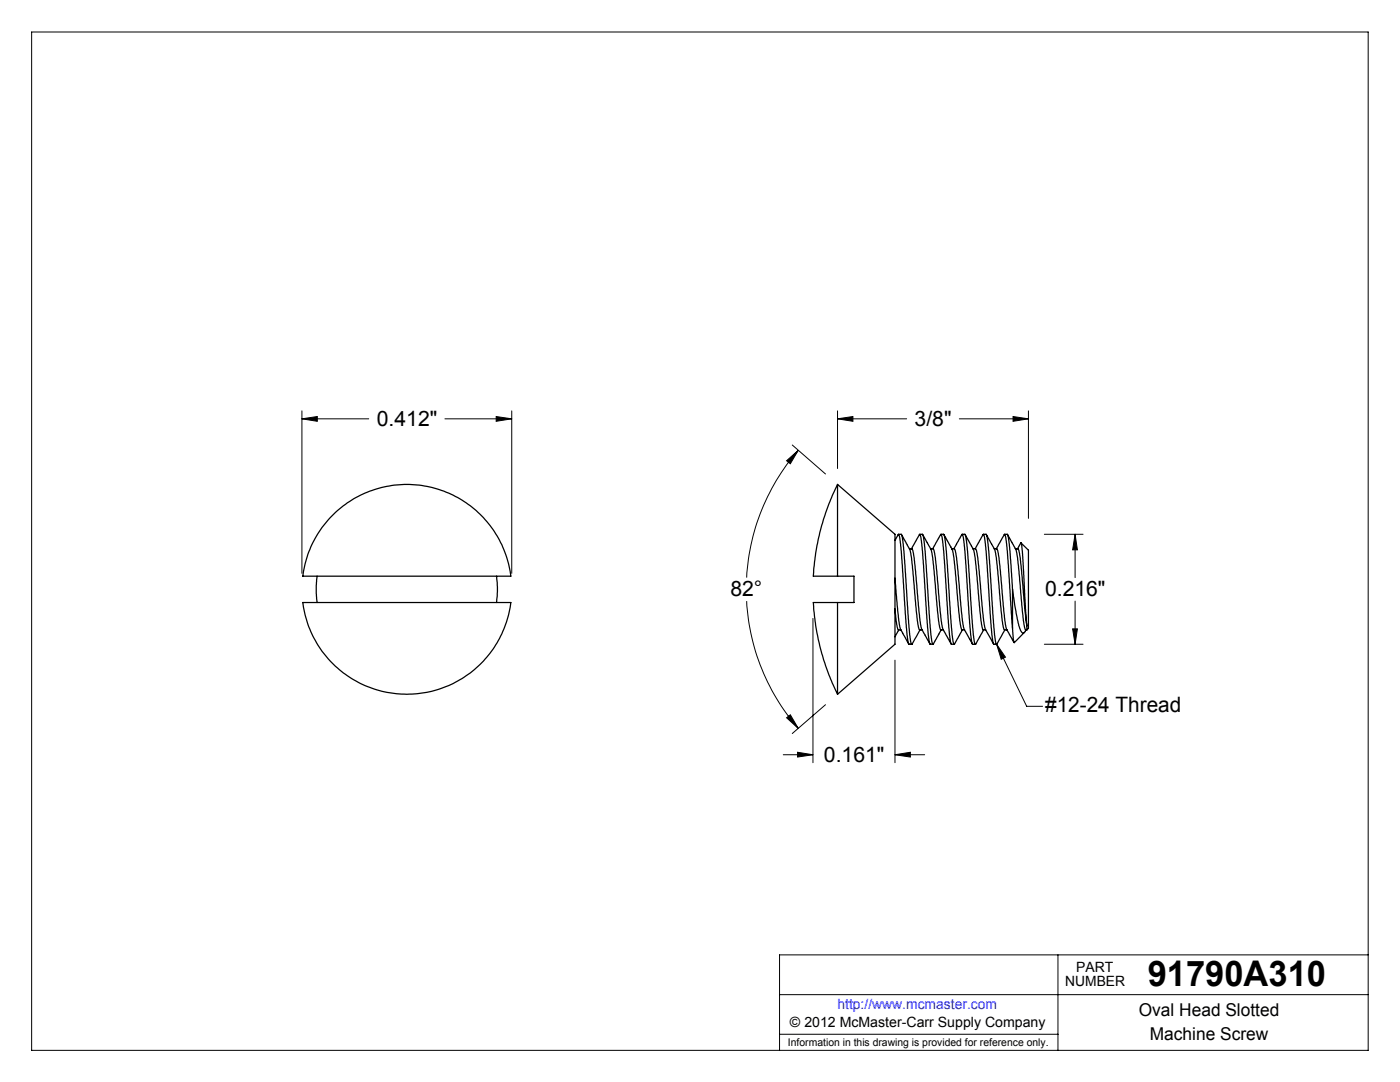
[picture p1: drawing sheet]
<svg xmlns="http://www.w3.org/2000/svg" width="279mm" height="216mm" viewBox="0 0 279 216" stroke-linecap="round" stroke-linejoin="round" font-family="sans-serif">
<g fill="none" stroke="#000" stroke-width=".2">
<path d="M6.3 6.4h266.7v203.2h-266.7zM60.3 83.6h13.3M60.3 82v32.4M60.3 83.6l3-.5v1zM88.8 83.6h13.3M99 83.1l3.1 .5-3.1 .5zM102.1 82v32.4M157 91.9l2.3-2-1.6 2.6zM158.1 88.8l6.6 5.8M159.3 89.9a42.1 42.1 0 0 0-10.3 25.4M167.1 82v11.5M167.1 83.6h13.8"/>
<path d="M167.1 83.6l3.1-.5v1zM191.5 83.6h13.7M202.2 83.1l3 .5-3 .5zM205.2 82v21.4M149 119.9a42.3 42.3 0 0 0 10.3 25.4M208.4 106.6h7.7M214.6 106.6v8.7M214.6 119.9v8.7M214.6 106.6l.4 3.1h-.9zM162.2 123.4v28.8M178.6 131.7v20.5M198.9 128.6l1.8 2.5-.9 .5z"/>
<path d="M198.9 128.6l6 12.3h3.2M208.4 128.6h7.7M214.1 125.5h.9l-.4 3.1zM156.3 150.6h5.9M157 143.2l.7-.6 1.6 2.7zM159.2 150.1l3 .5-3 .5zM164.7 140.6l-6.6 5.8M178.6 150.6h5.9M178.6 150.6l3.1-.5v1zM155.6 198.5h117.4M211.1 190.5v19.1M273 190.5h-117.4v19.1"/>
<path d="M155.6 206.4h55.5"/>
</g>
<g fill="#000">
<path d="M198.9 128.6l1.8 2.5-.9 .5z"/>
<path d="M157 91.9l2.3-2-1.6 2.6zM157 143.2l.7-.6 1.6 2.7zM214.6 106.6l.4 3.1h-.9zM214.1 125.5h.9l-.4 3.1zM167.1 83.6l3.1-.5v1zM202.2 83.1l3 .5-3 .5zM159.2 150.1l3 .5-3 .5zM178.6 150.6l3.1-.5v1zM60.3 83.6l3-.5v1zM99 83.1l3.1 .5-3.1 .5z"/>
</g>
<g fill="none" stroke="#000" stroke-width=".25">
<path d="M167.1 96.7l-1.6 3.8-1.1 3.1-.8 2.8-.8 4.1-.5 4.5h4.8M167.1 96.7l11.5 9.9v22l-11.5 9.9M167.1 96.7v18.3M63.3 115l-.2 1.8 .2 3.4M66.3 102.9a20.9 20.9 0 0 1 21.6-5.1 20.9 20.9 0 0 1 14.1 17.2h-41.6a20.5 20.5 0 0 1 5.9-12.1zM99.1 115l.2 2.1-.2 3.1M167.1 115h3.3v5.2h-3.3M178.6 115.4l.5 6.4 .5 3.3 .1 .5 1.7 2.9M178.6 107.8l.7-1.2a1.26 1.26 0 0 1 .3 1.2l1.4 18.8 .4 1.9 .6 .1M179.3 106.6h.6l.3 1.4 1.2 17.1 .3 2.8 .2 .7 1.7-2.9M179.9 106.7l1.4 2.4a7.6 7.6 0 0 1 .8 3.7l1.1 11.7 .3 1.2h.5M181.5 109.5l.6 .1 .4 1.8 .9 10.4 .4 3.3 .2 .5 1.6 2.9"/>
<path d="M181.9 109.5l1.6-2.9a1.26 1.26 0 0 1 .4 1.2l1.3 18.8 .4 1.9 .6 .1M183.6 106.6h.5l.3 1.4 1.2 17.1 .3 2.8 .3 .7 1.6-2.9M184.1 106.7l1.7 2.9 .2 .9 1.3 13.3 .2 1.3 .3 .6M185.7 109.5l.6 .1 .4 1.8 .9 10.4 .4 3.3 .3 .7 1.5 2.7M186.2 109.5l1.5-2.9a1.26 1.26 0 0 1 .4 1.2l1.4 18.8 .3 1.8 .6 .2M187.8 106.6h.5l.4 1.4 1.2 17.1 .3 2.8 .2 .7 1.7-2.9M188.4 106.7l1.6 2.9 .3 .9 1.2 13.3 .2 1.3 .3 .6M189.9 109.5l.6 .1 .4 1.8 .9 10.4 .5 3.3 .1 .5 1.7 2.9M190.4 109.5l1.6-2.9a1.26 1.26 0 0 1 .3 1.2l1.4 18.8 .3 1.8 .7 .2M192 106.6h.6l.3 1.4 1.2 17.1 .3 2.8 .2 .7 1.7-2.9M192.6 106.7l1.8 3.3 .4 3 1.1 11.5 .3 1.2h.5M194.2 109.5l.6 .1 .4 1.8 .9 10.4 .4 3.3 .2 .5 1.6 2.9"/>
<path d="M194.6 109.5l1.6-2.9a1.26 1.26 0 0 1 .4 1.2l1.3 18.8 .4 1.8 .6 .2M196.3 106.6h.5l.3 1.4 1.2 17.1 .3 2.8 .3 .7 1.6-2.9M196.8 106.7l1.8 3.3 .4 3 1.1 11.5 .3 1.2h.6M198.4 109.5h.5M198.9 109.5l1.5-2.9a1.26 1.26 0 0 1 .4 1.2l1.3 17.5M198.9 109.5l.2 .5 .3 1.4 .9 10.4 .4 3.3 .2 .5 1.5 2.6M200.5 106.6h.5l.3 .7 .8 10.3M201.1 106.7l1.7 3.3 .5 3 .9 10.8 .4 1.8 .3 .1M202.1 117.6l.7 4.7 .7 3a.86 .86 0 0 0 .8 1l.5-.6M202.1 117.6v7.7M202.6 109.5h.5M203.1 109.5l.7-1.2 .3 2.3 .8 14.2"/>
<path d="M203.1 109.5l.3 .5 .2 1.4 1.3 13.4M203.8 108.3l1.4 1.5v15.6l-.3 .3M60.4 120.2h41.6a20.9 20.9 0 0 1-20.8 18.3 20.9 20.9 0 0 1-20.8-18.3zM167.1 120.2h-4.8l.5 4.5 .9 4.5 1.8 5.5 1.6 3.8M167.1 120.2v18.3M178.6 121.5l.5 3.9 .2 .3h.5M179.4 125.7l-.8 1.4M187.8 125.7h.5M192 125.7h.5M202.1 125.3l.3 2.9 2-2M204.9 124.8v.9"/>
</g>
<text font-size="7.1" x="229.1" y="196.8">91790A310</text>
<g font-size="4.2">
<text x="75.2" y="85">0.412&quot;</text>
<text x="182.5" y="85">3/8&quot;</text>
<text x="145.8" y="119">82°</text>
<text x="208.6" y="119">0.216&quot;</text>
<text x="208.6" y="142.1">#12-24 Thread</text>
<text x="164.4" y="152">0.161&quot;</text>
</g>
<g font-size="3.5">
<text x="227.3" y="202.8">Oval Head Slotted</text>
<text x="229.5" y="207.5">Machine Screw</text>
</g>
<g font-size="2.8">
<text x="212.6" y="196.8">NUMBER</text>
<text x="214.8" y="194">PART</text>
<text x="157.7" y="205">© 2012 McMaster-Carr Supply Company</text>
</g>
<text font-size="2.8" fill="#00f" x="167.1" y="201.4">http://www.mcmaster.com</text>
<text font-size="2.1" x="157.3" y="208.6">Information in this drawing is provided for reference only.</text>
</svg>
